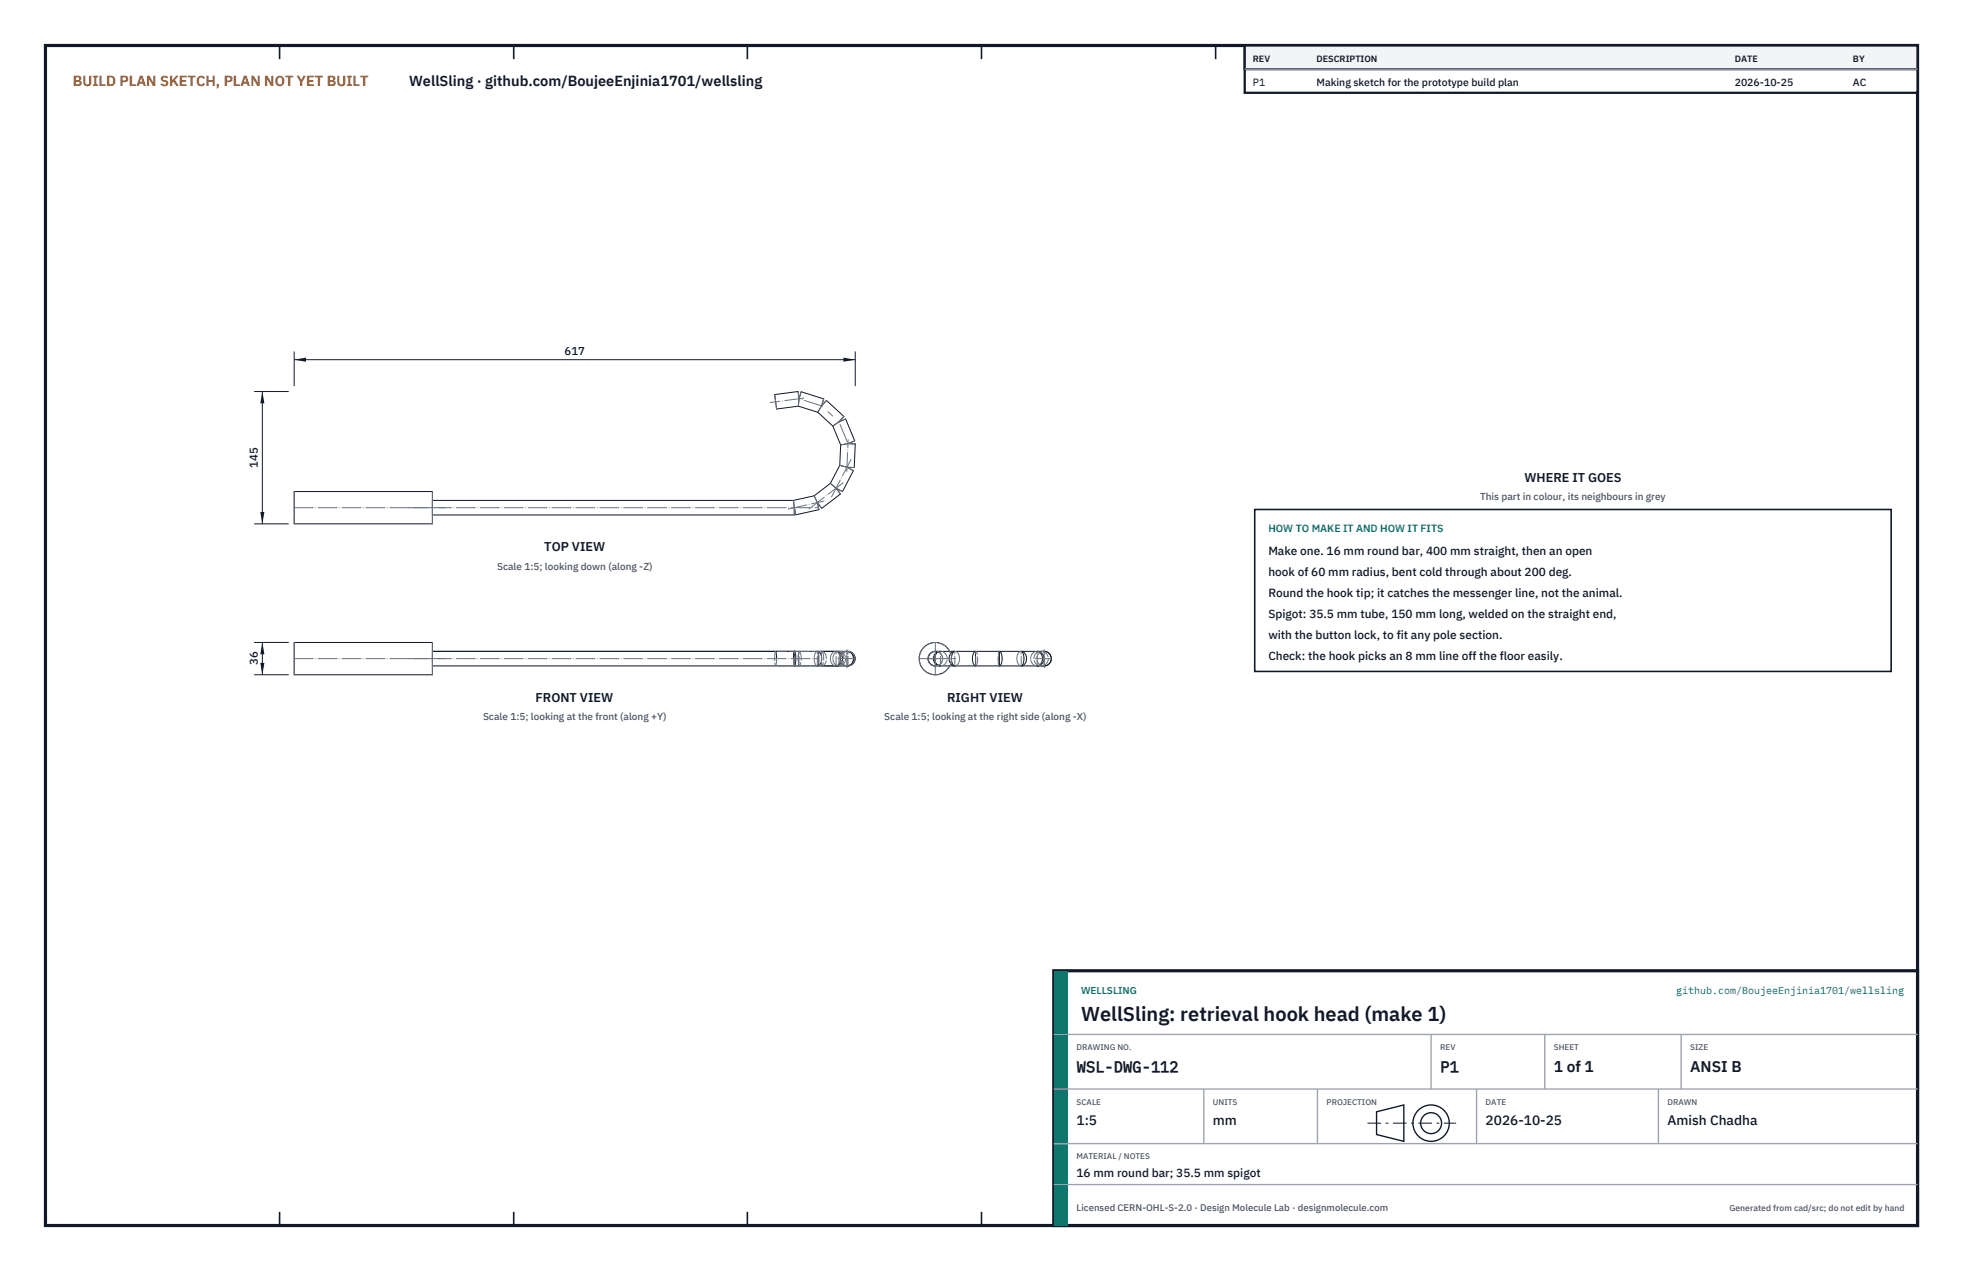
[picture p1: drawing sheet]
<svg xmlns="http://www.w3.org/2000/svg" width="432mm" height="279mm" viewBox="0 0 432 279" stroke-linecap="round" stroke-linejoin="round" font-family="sans-serif">
<path d="M10 10h411.8v259.4h-411.8z" fill="none" stroke="#111827" stroke-width=".7" stroke-linecap="butt"/>
<g fill="none" stroke="#111827" stroke-width=".35">
<path d="M61.5 10v3M113 10v3M164.4 10v3M215.9 10v3M267.4 10v3M318.9 10v3M370.3 10v3M61.5 266.4v3M113 266.4v3M164.4 266.4v3M215.9 266.4v3M267.4 266.4v3"/>
<path d="M318.9 266.4v3M370.3 266.4v3"/>
</g>
<g fill="none" stroke="#111727" stroke-width=".22">
<path d="M175.6 89.3l4.3 1.3M175.8 87.7l.4-1.6 5 1.6-.5 1.5M175.8 87.7l-.2 1.6M175.8 87.7l-.2-1.6-5.2 .6 .4 3.2 4.8-.6M179.9 90.6l3.3 3.1M180.7 89.2l1.1-1.2 3.8 3.5-1.1 1.2M180.7 89.2l-.8 1.4M183.2 93.7l1.7 4.1M184.5 92.7l-1.3 1M184.5 92.7l1.5-.6 2 4.8-1.5 .6M184.9 97.8l-.2 4.5M186.5 97.5l-1.6 .3"/>
<path d="M186.5 97.5l1.6 .1-.2 5.2-1.6-.1M64.7 108.1h30.4v7.1h-30.4zM95.1 110h79.4M174.5 110l.2 1.6M174.7 111.6h.1M174.7 111.6v1.6h-79.6M179.1 109l.7 1.5M179.1 109l-4.6 1M179.8 110.5l.3 1.5-5 1.2-.4-1.6M182.7 106.3l1.2 1M182.7 106.3l-3.6 2.7M183.9 107.3l1 1.3-4.1 3.1-1-1.2"/>
<path d="M184.7 102.3l1.6 .4M184.7 102.3l-2 4M186.3 102.7l1.4 .7-2.4 4.7-1.4-.8M64.7 141.2h30.4v7.1h-30.4zM95.1 143.2h91.4a1.6 1.6 0 0 1 1.6 1.6 1.6 1.6 0 0 1-1.6 1.6h-91.4M170.6 143.2l.2 1.6M174.7 143.2l-.2 1.6M174.7 143.2h.1M174.7 143.2a3.8 3.8 0 0 1 0 3.2zM179.8 143.2a1.8 1.8 0 0 1 0 3.2 3.8 3.8 0 0 0 0-3.2zM183.9 143.2a1.61 1.61 0 0 1 1.4 1.6 1.61 1.61 0 0 1-1.4 1.6 1.8 1.8 0 0 0 0-3.2zM183.9 146.4h.1"/>
<path d="M186.3 143.2a1.6 1.6 0 0 1 1.6 1.6 1.6 1.6 0 0 1-1.6 1.6 1.61 1.61 0 0 0 1.4-1.6 1.61 1.61 0 0 0-1.4-1.6zM205.7 143.2a1.6 1.6 0 0 0-1.6 1.6 1.6 1.6 0 0 0 1.6 1.6M205.7 143.2h.1M205.7 143.2a1.6 1.6 0 0 0-1.5 1.6 1.6 1.6 0 0 0 1.5 1.6M205.7 143.2h24M205.7 146.4h24M205.9 143.5l1-.3a1.64 1.64 0 0 0-1.3 1.6 1.64 1.64 0 0 0 1.3 1.6 1.61 1.61 0 0 1-1.5-1.1 1.61 1.61 0 0 1 .5-1.8zM208.9 143.2a3.5 3.5 0 0 0-5.4-1.2 3.5 3.5 0 0 0 0 5.5 3.5 3.5 0 0 0 5.4-1.1M209.3 143.5l.7-.3a2.17 2.17 0 0 0-.5 2.7l.5 .5a1.69 1.69 0 0 1-.7-2.9zM210 146.4h.1M214.3 143.4l.3-.2v3.2a2.17 2.17 0 0 1-.5-2.7zM219.8 143.2v3.2"/>
<path d="M219.8 143.2a2.46 2.46 0 0 1 .5 2.7l-.5 .5M224.6 143.2a1.67 1.67 0 0 1 1.2 1.6 1.67 1.67 0 0 1-1.2 1.6 2.4 2.4 0 0 0 0-3.2zM228.1 143.2a1.6 1.6 0 0 1 1.6 1.6 1.6 1.6 0 0 1-1.6 1.6 1.67 1.67 0 0 0 1.2-1.6 1.67 1.67 0 0 0-1.2-1.6zM228.1 146.4h.1M229.7 143.2a1.6 1.6 0 0 1 1.5 1.6 1.6 1.6 0 0 1-1.5 1.6M229.7 143.2a1.6 1.6 0 0 1 1.6 1.6 1.6 1.6 0 0 1-1.6 1.6M229.7 146.4h.1"/>
</g>
<g fill="none" stroke="#6a7180" stroke-width=".22" stroke-dasharray="2.1 .5">
<path d="M170.4 86.7l.4 3.2M175.6 86.1l.2 1.6M175.8 87.7l-.2 1.6M176.2 86.1l-.4 1.6M180.7 89.2l-.8 1.4M181.2 87.7l-.5 1.5M181.8 88l-1.1 1.2M184.5 92.7l-1.3 1M185.6 91.5l-1.1 1.2M186 92.1l-1.5 .6M186.5 97.5l-1.6 .3M188 96.9l-1.5 .6"/>
<path d="M188.1 97.6l-1.6-.1M64.7 115.2v-7.1M95.1 115.2v-7.1M95.1 111.6v1.6M95.1 113.2v-3.2M95.1 110v1.6M174.7 113.2v-1.6M174.7 111.6l-.2-1.6M175.1 113.2l-.4-1.6M179.8 110.5l-.7-1.5M180.1 112l-.3-1.5M180.8 111.7l-1-1.2"/>
<path d="M183.9 107.3l-1.2-1M184.9 108.6l-1-1.3M185.3 108.1l-1.4-.8M186.3 102.7l-1.6-.4M187.7 103.4l-1.4-.7M187.9 102.8l-1.6-.1M64.7 148.3v-7.1M95.1 148.3v-7.1M95.1 143.2v3.2M95.1 146.4v-3.2M170.6 143.2a6.3 6.3 0 0 0 0 3.2M170.6 146.4l.2-1.6"/>
<path d="M174.7 146.4l-.2-1.6M174.7 146.4v-3.2M175.6 144.8l.2-1.6M175.8 143.2a2.9 2.9 0 0 1 0 3.2M175.8 146.4l-.2-1.6M175.8 143.2a6.3 6.3 0 0 0 0 3.2M175.8 146.4v-3.2M175.8 143.2h-5.2M175.8 146.4h-5.2M179.1 144.8l.2-1.1 .5-.5M179.8 146.4l-.5-.5-.2-1.1M179.8 146.4v-3.2"/>
<path d="M179.9 144.8l.2-1.1 .6-.5M180.7 143.2a1.73 1.73 0 0 1 1.1 1.6 1.73 1.73 0 0 1-1.1 1.6M180.7 146.4l-.6-.5-.2-1.1M180.7 143.2a2.9 2.9 0 0 1 0 3.2M180.7 146.4v-3.2M180.7 143.2h-4.9M180.7 146.4h-4.9M182.7 144.8l.3-1.1 .4-.4 .5-.1M183.2 144.8l.4-1.1 .4-.4 .5-.1M183.9 146.4l-.5-.2-.4-.3-.3-1.1M183.9 146.4v-3.2M184.5 146.4l-.5-.2-.4-.3-.4-1.1"/>
<path d="M184.5 143.2a1.53 1.53 0 0 1 1.5 1.6M184.5 146.4v-3.2M184.5 143.2a1.73 1.73 0 0 1 1.1 1.6 1.73 1.73 0 0 1-1.1 1.6M186 144.8a1.56 1.56 0 0 1-1.5 1.6M186.3 146.4a1.6 1.6 0 0 1-1.6-1.6 1.6 1.6 0 0 1 1.6-1.6M186.3 146.4v-3.2M186.5 146.4a1.6 1.6 0 0 1-1.6-1.6 1.6 1.6 0 0 1 1.6-1.6M186.5 146.4v-3.2M186.5 143.2a1.53 1.53 0 0 1 1.5 1.6M186.5 143.2h-2M186.5 146.4h-2M188 144.8a1.56 1.56 0 0 1-1.5 1.6"/>
<path d="M205.7 146.4l.7-.2 .5-.3 .4-.6v-.5M205.7 146.4v-3.2M206.9 146.4l.6-.2 .4-.3 .3-.4 .2-.7M206.9 146.4v-3.2M207.3 144.8v-.5l-.4-.6-.5-.4-.7-.1M208.4 144.8l-.1-.5-.4-.6-.5-.4-.5-.1M208.9 146.4a3.5 3.5 0 0 0 0-3.2M210 146.4l.8-.5 .3-1.1M210 146.4v-3.2M211.1 144.8l-.3-1.1-.8-.5M214.6 146.4a3.2 3.2 0 0 0 0-3.2M214.6 146.4v-3.2"/>
<path d="M219.8 146.4l-.2-.6-.1-1 .1-1 .2-.6M223.7 144.8l.3-1.1 .6-.5M224.6 146.4l-.6-.5-.3-1.1M224.6 146.4v-3.2M226.7 144.8l.4-1.1 .6-.4 .4-.1M227.4 144.8a1.59 1.59 0 0 1 1.6-1.6M228.1 144.8l.1-.5 .3-.6 .7-.4 .5-.1M228.1 146.4l-.6-.2-.4-.3-.4-1.1M228.1 146.4v-3.2M229 143.2a1.6 1.6 0 0 1 1.6 1.6 1.6 1.6 0 0 1-1.6 1.6M229 146.4a1.6 1.6 0 0 1-1.6-1.6M229.7 146.4l-.7-.2-.5-.3-.3-.6-.1-.5"/>
<path d="M229.7 146.4v-3.2"/>
<circle cx="205.7" cy="144.8" r="1.61"/>
<circle cx="205.7" cy="144.8" r="3.6"/>
</g>
<g fill="none" stroke="#6a7180" stroke-width=".22" stroke-dasharray="4.2 .5 0 .5">
<path d="M176.8 87.5l-7.4 1M181 89.3l-5.2-1.6M183.2 91.5l-1.1-1M186.4 97.2l-1.8-4.4M64.7 111.6h33.3M89.9 111.6h90.1M173.4 111.9l7.9-1.7M178 111.9l7.8-6M182.9 109.2l4.3-8.2M186.3 103.7l.3-7.1M64.7 144.8h33.3M89.9 144.8h90.1"/>
<path d="M184.3 144.8h3.8M186.3 146.8v-4M202.2 144.8h8M203.7 144.8h4M205.7 148.3v-7.1M205.7 146.8v-4M227.7 144.8h3.6M229.7 146.8v-4"/>
</g>
<path d="M64.7 77.3v7.6M64.7 79.1h123.4M188.1 77.3v7.6" fill="none" stroke="#111827" stroke-width=".22"/>
<path d="M64.7 79.1l2.6-.5v.9zM185.5 78.6v.9l2.6-.4z" fill="#111827"/>
<path d="M55.9 86.1h7.6M57.7 86.1v29.1M55.9 115.2h7.6" fill="none" stroke="#111827" stroke-width=".22"/>
<path d="M57.7 86.1l-.4 2.6h.9zM57.3 112.6h.9l-.5 2.6z" fill="#111827"/>
<path d="M55.9 141.2h7.6M55.9 148.3h7.6M57.7 141.2v7.1" fill="none" stroke="#111827" stroke-width=".22"/>
<path d="M57.7 141.2l-.4 2.6h.9zM57.3 145.7h.9l-.5 2.6z" fill="#111827"/>
<path d="M276 112h140v35.6h-140z" fill="#fff" stroke="#111827" stroke-width=".35"/>
<path d="M273.8 10h148v10.4h-148z" fill="#fff" stroke="#111827" stroke-width=".5"/>
<path d="M273.8 10h148v5.2h-148z" fill="#f3f4f6" stroke="#111827" stroke-width=".5"/>
<path d="M273.8 15.2h148" fill="none" stroke="#9ca3af" stroke-width=".3"/>
<path d="M231.8 213.4h190v56h-190z" fill="#fff" stroke="#111827" stroke-width=".7" stroke-linecap="butt"/>
<path d="M231.8 213.4h3v56h-3z" fill="#0f766e"/>
<path d="M231.8 227.4h190M231.8 239.4h190M264.8 239.4v12M289.8 239.4v12M314.8 227.4v12M324.8 239.4v12M339.8 227.4v12M364.8 239.4v12M369.8 227.4v12M231.8 251.4h190M231.8 260.4h190" fill="none" stroke="#9ca3af" stroke-width=".3"/>
<g fill="none" stroke="#111827" stroke-width=".3">
<path d="M302.8 244.4l6-1.5v8l-6-1.5z"/>
<circle cx="314.8" cy="246.9" r="4"/>
<circle cx="314.8" cy="246.9" r="2.3"/>
</g>
<path d="M300.8 246.9h19.5" fill="none" stroke="#111827" stroke-width=".22" stroke-dasharray="3 1 .6 1" stroke-linecap="butt"/>
<text font-size="4.4" fill="#111827" x="237.8" y="224.4">WellSling: retrieval hook head (make 1)</text>
<g font-size="3.4" fill="#111827">
<text x="236.8" y="235.6">WSL-DWG-112</text>
<text x="316.8" y="235.6">P1</text>
<text x="341.8" y="235.6">1 of 1</text>
<text x="371.8" y="235.6">ANSI B</text>
</g>
<text font-size="3.2" fill="#b45309" x="16" y="19">BUILD PLAN SKETCH, PLAN NOT YET BUILT</text>
<text font-size="3.2" fill="#111827" x="90" y="19">WellSling · github.com/BoujeeEnjinia1701/wellsling</text>
<g font-size="3" fill="#111827">
<text x="236.8" y="247.2">1:5</text>
<text x="266.8" y="247.2">mm</text>
<text x="326.8" y="247.2">2026-10-25</text>
<text x="366.8" y="247.2">Amish Chadha</text>
</g>
<g font-size="2.8" fill="#111827">
<text x="335.3" y="106">WHERE IT GOES</text>
<text x="119.7" y="121.2">TOP VIEW</text>
<text x="117.8" y="154.4">FRONT VIEW</text>
<text x="208.3" y="154.4">RIGHT VIEW</text>
</g>
<g font-size="2.6" fill="#111827">
<text x="279" y="122">Make one. 16 mm round bar, 400 mm straight, then an open</text>
<text x="279" y="126.6">hook of 60 mm radius, bent cold through about 200 deg.</text>
<text x="279" y="131.2">Round the hook tip; it catches the messenger line, not the animal.</text>
<text x="279" y="135.8">Spigot: 35.5 mm tube, 150 mm long, welded on the straight end,</text>
<text x="279" y="140.4">with the button lock, to fit any pole section.</text>
<text x="279" y="145">Check: the hook picks an 8 mm line off the floor easily.</text>
<text x="236.8" y="258.8">16 mm round bar; 35.5 mm spigot</text>
</g>
<g font-size="2.5" fill="#111827">
<text x="124.2" y="78.1">617</text>
<text x="56.7" y="102.8" transform="rotate(-90 56.7 102.8)">145</text>
<text x="56.7" y="146.3" transform="rotate(-90 56.7 146.3)">36</text>
</g>
<g font-size="2.3" fill="#111827">
<text x="275.6" y="18.8">P1</text>
<text x="289.6" y="18.8">Making sketch for the prototype build plan</text>
<text x="381.6" y="18.8">2026-10-25</text>
<text x="407.6" y="18.8">AC</text>
</g>
<text font-size="2.3" fill="#0f766e" x="279" y="117">HOW TO MAKE IT AND HOW IT FITS</text>
<g font-size="2.2" fill="#4b5563">
<text x="325.6" y="110">This part in colour, its neighbours in grey</text>
<text x="109.3" y="125.2">Scale 1:5; looking down (along -Z)</text>
<text x="106.2" y="158.4">Scale 1:5; looking at the front (along +Y)</text>
<text x="194.5" y="158.4">Scale 1:5; looking at the right side (along -X)</text>
</g>
<g font-size="2.2" fill="#0f766e">
<text x="237.8" y="218.4">WELLSLING</text>
<text x="368.7" y="218.4">github.com/BoujeeEnjinia1701/wellsling</text>
</g>
<text font-size="2.1" fill="#4b5563" x="236.8" y="266.2">Licensed CERN-OHL-S-2.0 · Design Molecule Lab · designmolecule.com</text>
<g font-size="2" fill="#111827">
<text x="275.6" y="13.6">REV</text>
<text x="289.6" y="13.6">DESCRIPTION</text>
<text x="381.6" y="13.6">DATE</text>
<text x="407.6" y="13.6">BY</text>
</g>
<text font-size="1.9" fill="#4b5563" x="380.4" y="266.2">Generated from cad/src; do not edit by hand</text>
<g font-size="1.8" fill="#4b5563">
<text x="236.8" y="230.8">DRAWING NO.</text>
<text x="316.8" y="230.8">REV</text>
<text x="341.8" y="230.8">SHEET</text>
<text x="371.8" y="230.8">SIZE</text>
<text x="236.8" y="242.8">SCALE</text>
<text x="266.8" y="242.8">UNITS</text>
<text x="291.8" y="242.8">PROJECTION</text>
<text x="326.8" y="242.8">DATE</text>
<text x="366.8" y="242.8">DRAWN</text>
<text x="236.8" y="254.8">MATERIAL / NOTES</text>
</g>
</svg>
